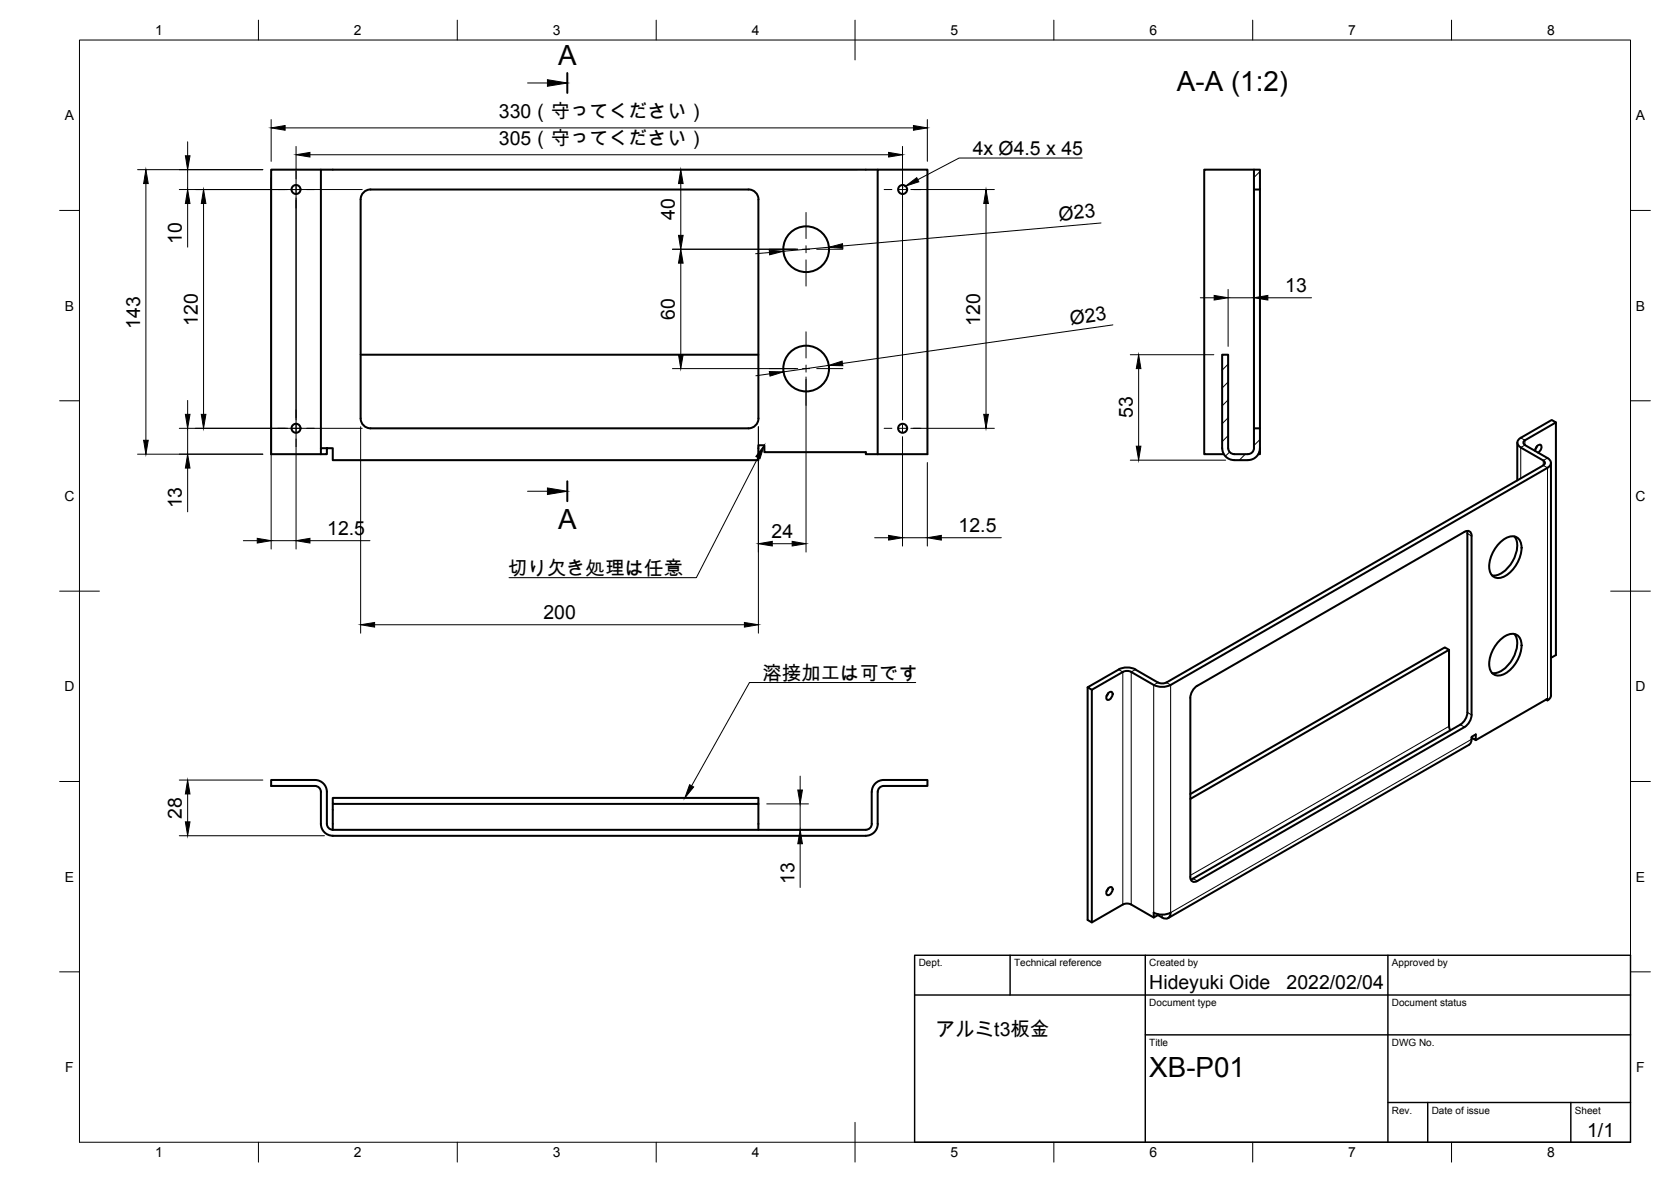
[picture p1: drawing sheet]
<svg xmlns="http://www.w3.org/2000/svg" width="420mm" height="297mm" viewBox="0 0 420 297" stroke-linecap="round" stroke-linejoin="round" font-family="sans-serif">
<g fill="none" stroke="#000" stroke-width=".51">
<path d="M80.7 42.6h-12.5v71.5h12.5M93.2 47.6h95M93.2 47.6a2.51 2.51 0 0 0-2.5 2.5v55M188.2 47.6a2.51 2.51 0 0 1 2.5 2.5v55M220.7 42.6h-140v70M220.7 42.6h12.5v71.5h-12.5zM315.3 42.6h1.5v5h-1.5zM315.3 47.6v60M315.3 42.6h-12.5v71.5h4.9M316.8 47.6v60M90.7 89.1h100M82.2 112.6v1.5h-1.5v-1.5h3v3h107v-3.7h1.5v1.7h25.5v.5h3"/>
<path d="M190.7 105.1a2.51 2.51 0 0 1-2.5 2.5h-95a2.51 2.51 0 0 1-2.5-2.5M308.8 112.6v-23.5h-1.5v23.5a3 3 0 0 0 3 3M308.8 112.6a1.49 1.49 0 0 0 1.5 1.5M310.3 114.1h3.5M310.3 115.6h3.5M316.6 113.6h.2M316.8 112.6a2.99 2.99 0 0 1-3 3M316.8 112.6v-5h-1.5v5a1.49 1.49 0 0 1-1.5 1.5M316.8 113.6v.5h-.4M316.8 112.6v1M381.5 111.2v9.5M386 113.3a1.38 1.38 0 0 1 1.4-1.5 1.38 1.38 0 0 1-.7 1.9"/>
<path d="M386.5 112.1l-.4 .7M388 116.9l.3-.2a.62 .62 0 0 0-.3-1l-5.6-3.3a1.29 1.29 0 0 1-.9-1.2 1.29 1.29 0 0 1 .9-1.2l7.8-4.5 1 .7-7.8 4.4a.63 .63 0 0 0-.4 .7 .63 .63 0 0 0 .5 .5l5.6 3.3a1.29 1.29 0 0 1 .9 1.2 1.29 1.29 0 0 1-.9 1.2l-94.8 54.6M388 117l-94.7 54.5M390 116.3v58.5a1.49 1.49 0 0 1-.9 1.2M391.2 106.2v58.4l-1.2 .7M368.9 133.4l.1 .7M369 134.1v44.9M370 134.7v44.9a3.9 3.9 0 0 1-1.8 3.1l-67.1 38.7a1.07 1.07 0 0 1-1.3 .1 1.07 1.07 0 0 1-.5-1.1v-45M370 134.7a1.08 1.08 0 0 0-.5-1.2 1.08 1.08 0 0 0-1.3 .1l-67.1 38.7M377.1 136.4a3.7 3.7 0 0 1 4.5-1.2 4.1 4.1 0 0 1 .7 4.3 8.1 8.1 0 0 1-5.2 5.7 2.39 2.39 0 0 1-2.7-2.9 8.9 8.9 0 0 1 2.7-5.9zM380.8 134.8a5.8 5.8 0 0 1-.5 6.3 5.8 5.8 0 0 1-5.2 3.5M380.8 159.3a5.8 5.8 0 0 1-.5 6.3 5.8 5.8 0 0 1-5.2 3.5"/>
<path d="M273.5 172.7v58.5l1 .6 7.8-4.5 .9-.2 1.2 .2 5.7 3.3M278.6 174.2l-.4 .7M278.7 174.2l.3-.2 .5-.1a1.32 1.32 0 0 1-1.1 2 1.14 1.14 0 0 1 .3-1.7zM281.3 168.3l-7.8 4.4 1 .6M281.3 168.2l1.8-.5 1.3 .1 1.1 .4M282.3 168.9l-7.8 4.4v58.5M282.3 168.9l1.3-.3 .8 .3M284.4 168.9l6.2 3.5 1.9 .2 1.8-.5M285.5 168.3l5.6 3.2M291.2 171.5l1.2 .2 .9-.2M301.1 172.3a3.9 3.9 0 0 0-1.8 3.1M364.3 163.3l-65 37.5"/>
<path d="M369 179a3.9 3.9 0 0 1-1.8 3.1l-67.2 38.7M377.1 160.9a3.7 3.7 0 0 1 4.5-1.2 4.1 4.1 0 0 1 .7 4.3 8.1 8.1 0 0 1-5.2 5.7 2.39 2.39 0 0 1-2.7-2.8 8.9 8.9 0 0 1 2.7-6zM388.7 175.8l.4 .2v-.4l-18 10.4M364.7 183.5l-.3-1-.1-19.2-1-.6-64 36.8M370 185.8a1.5 1.5 0 0 1-.6 1.3l-75.7 43.6M370 185.4l1.1 .6v-1.4l-1.1 .6v.6M80.7 207a2.99 2.99 0 0 0 3 3h134a3 3 0 0 0 3-3M80.7 207v-8a1.49 1.49 0 0 0-1.5-1.5h-11v-1.5h11a2.99 2.99 0 0 1 3 3v8M82.2 207a1.49 1.49 0 0 0 1.5 1.5M83.7 202v6.5h134M190.7 202h-107v-1.5h107v8M219.2 207v-8a2.99 2.99 0 0 1 3-3h11v1.5h-11a1.49 1.49 0 0 0-1.5 1.5v8"/>
<path d="M219.2 207a1.49 1.49 0 0 1-1.5 1.5M278.6 223.3l-.4 .7M278.7 223.3l.3-.3h.5a1.32 1.32 0 0 1-1.1 1.9 1.14 1.14 0 0 1 .3-1.6zM291.1 229.8v.2l-1 .6v-1.2l1.8 .4h1.3l1.1-.4a1.29 1.29 0 0 1-.6 1.3 1.29 1.29 0 0 1-1.5-.1M291.1 230l1.1 .6M300 220.8l-.6 .2"/>
<circle cx="74.4" cy="47.6" r="1.13"/>
<circle cx="227" cy="47.6" r="1.13"/>
<circle cx="202.7" cy="62.6" r="5.7"/>
<circle cx="202.7" cy="92.6" r="5.7"/>
<circle cx="74.4" cy="107.6" r="1.13"/>
<circle cx="227" cy="107.6" r="1.13"/>
</g>
<path d="M382.4 110l1 .6v1.3l-1 .6v7.7M389.1 115.1l-1.1 .6v1.3l1.1 .6v58M369 134.1l1 .6M281.3 168.3l1 .6v58.4M285.5 168.3l-1.1 .6v58.4M291.1 171.5l-1 .6v57.2M293.3 171.5l1 .6v57.2l75.7-43.5M369 179l1 .6M364.3 182.5l-65 37.5M367.2 182.1l1 .6M292.2 229.9v.7M300 220.8l1.1 .6" fill="none" stroke="#000" stroke-width=".25"/>
<!-- layer: Border -->
<g fill="none" stroke="#000" stroke-width=".25">
<path d="M20 10.1h390v276.9h-390zM65 5.1v5M115 5.1v5M165 5.1v5M215 5.1v10M265 5.1v5M315 5.1v5M365 5.1v5M15 52.9h5M410 52.9h5M15 100.7h5M410 100.7h5"/>
<path d="M15 148.6h10M405 148.6h10M15 196.4h5M410 196.4h5M15 244.2h5M410 244.2h5M65 287v5M115 287v5M165 287v5M215 282.1v9.9M265 287v5M315 287v5"/>
<path d="M365 287v5"/>
</g>
<!-- layer: TitleBlock -->
<path d="M230 240.1h180v46.9h-180zM230 250h180M254 240.1v9.9M288 240.1v46.9M349 240.1v46.9M288 260.1h122M349 277.1h61M359 277.1v9.9M395 277.1v9.9" fill="none" stroke="#000" stroke-width=".36"/>
<!-- layer: Dimensions -->
<g fill="none" stroke="#000" stroke-width=".25">
<path d="M47.2 35.6v3.5M68.2 30v10.5M71.7 32.1h158M74.4 36.8v101.2M77.9 38.9h145.5M226.9 36.8v68.7M233.2 30v10.5M34.6 42.6h31.5M36.7 46.1v64.5M45.1 47.6h46M47.2 42.6v5M47.2 51.1v11"/>
<path d="M51.2 51.1v53M68.2 44.7v93.3M169.1 42.6h46.5M171.2 46.1v13M229 47.6h21M247.9 51.1v53M276.8 56l-64.9 5.8M169.1 62.6h31.5M171.2 66.1v23M193.5 63.5l-3.5 .3M208.4 62.1l-11.4 1M301.8 74.8h3.5"/>
<path d="M308.8 72.7v14.3M308.8 74.8h6.5M315.3 72.7v32.8M318.8 74.8h11M169.1 92.6h31.5M193.5 93.9l-3.4 .5M202.7 94.7v44M208.4 91.8l-11.4 1.7M279.8 81.6l-68 9.7M284.2 89.1h21M286.3 92.6v19.5M34.6 114.1h31.5"/>
<path d="M45.1 107.6h46M47.2 100.6v3.5M47.2 107.6v6.5M47.2 117.6v11M90.7 107.2v51.9M190.7 107.2v51.9M226.9 109.7v27.5M229 107.6h21M233.2 116.2v21M284.2 115.6h24M61.2 135.9h3.5M68.2 135.9h6.2"/>
<path d="M77.9 135.9h15.1M194.2 136.6h5M219.9 135.1h3.5M226.9 135.1h6.3M236.7 135.1h15.1M94.2 157h93M45.1 196h21M47.2 199.5v7M201.2 195v3.5M45.1 210h36.5M192.8 202h10.5M192.8 208.5h10.5"/>
<path d="M201.2 202v6.5M201.2 212v11"/>
</g>
<g fill="#000" stroke="#000" stroke-width=".25">
<path d="M46.6 39.1h1.2l-.6 3.5zM68.2 32.1l3.5-.6v1.2zM74.4 38.9l3.5-.6v1.2zM223.4 38.3l3.5 .6-3.5 .6zM229.7 31.5l3.5 .6-3.5 .6zM36.7 42.6l.6 3.5h-1.2zM47.2 47.6l.6 3.5h-1.2zM51.2 47.6l.6 3.5h-1.2zM171.2 42.6l.6 3.5h-1.2zM170.6 59.1h1.2l-.6 3.5zM247.9 47.6l.6 3.5h-1.1zM171.2 62.6l.6 3.5h-1.2z"/>
<path d="M193.4 62.9l3.6 .2-3.5 .9zM208.4 62.1l3.4-.9 .1 1.2zM305.3 74.2l3.5 .6-3.5 .6zM315.3 74.8l3.5-.6v1.2zM170.6 89.1h1.2l-.6 3.5zM193.4 93.4l3.6 .1-3.4 1zM208.4 91.8l3.4-1.1 .1 1.2zM286.3 89.1l.6 3.5h-1.2zM36.1 110.6h1.2l-.6 3.5zM46.6 104.1h1.2l-.6 3.5zM47.2 114.1l.6 3.5h-1.2zM50.6 104.1h1.2l-.6 3.5z"/>
<path d="M247.4 104.1h1.1l-.6 3.5zM285.7 112.1h1.2l-.6 3.5zM64.7 135.3l3.5 .6-3.5 .6zM74.4 135.9l3.5-.6v1.2zM190.7 136.6l3.5-.6v1.2zM199.2 136l3.5 .6-3.5 .6zM223.4 134.5l3.5 .6-3.5 .6zM233.2 135.1l3.5-.6v1.2zM90.7 157l3.5-.6v1.2zM187.2 156.4l3.5 .6-3.5 .6zM47.2 196l.6 3.5h-1.2zM200.6 198.5h1.2l-.6 3.5z"/>
<path d="M46.6 206.5h1.2l-.6 3.5zM201.2 208.5l.6 3.5h-1.2z"/>
</g>
<!-- layer: Center Lines -->
<g fill="none" stroke="#000" stroke-width=".25">
<path d="M69.8 47.6h2M73.5 47.6h1.8M74.4 43v2M74.4 46.7v1.8M74.4 50.3v2M77.1 47.6h2M202.7 53.4v6.6M222.3 47.6h2M226 47.6h1.8M226.9 43v2M226.9 46.7v1.8M226.9 50.3v2"/>
<path d="M229.6 47.6h2M193.4 62.6h6.6M201.8 62.6h1.8M202.7 61.8v1.7M202.7 65.3v6.6M205.4 62.6h6.5M193.4 92.6h6.6M201.8 92.6h1.8M202.7 83.4v6.6M202.7 91.7v1.8M202.7 95.3v6.6M205.4 92.6h6.5"/>
<path d="M69.8 107.6h2M73.5 107.6h1.8M74.4 103v2M74.4 106.8v1.7M74.4 110.3v2M77.1 107.6h2M222.3 107.6h2M226 107.6h1.8M226.9 103v2M226.9 106.8v1.7M226.9 110.3v2M229.6 107.6h2"/>
</g>
<!-- layer: 00000 -->
<path d="M316.8 47.6h.1M316.8 43.1l-1.5 1.5M308.8 96l-1.5 1.5M308.8 91.5l-1.5 1.5M308.8 109.5l-1.5 1.5M308.8 105l-1.5 1.5M308.8 100.5l-1.5 1.5M309.2 113.6l-1.1 1.1M313.1 114.1l-1.5 1.5M316.8 110.5l-1.5 1.5" fill="none" stroke="#000" stroke-width=".25"/>
<path d="M142.6 18.4v5M142.6 121v4.9" fill="none" stroke="#000" stroke-width=".51"/>
<path d="M132.7 20.9h4.9M132.7 123.5h4.9" fill="none" stroke="#000" stroke-width=".25"/>
<path d="M137.6 20l5 .9-5 .8zM137.6 122.6l5 .9-5 .8z" fill="#000" stroke="#000" stroke-width=".25"/>
<!-- layer: Annotations -->
<path d="M227.7 46.8l2.8-2.2 .5 1.1zM192.2 111.9l-1.1 3.4-1-.6zM173.4 197.2l1 .6-2.2 2.7z" fill="#000" stroke="#000" stroke-width=".25"/>
<path d="M272.1 39.7h-30.9l-10.4 5.5M190.6 115l-15.5 30.2h-47.1M230.3 171.5h-41.9l-14.5 26" fill="none" stroke="#000" stroke-width=".25"/>
<g font-size="7">
<text x="140.3" y="16.3">A</text>
<text x="295.9" y="22.9">A-A (1:2)</text>
<text x="140.3" y="133">A</text>
<text x="289" y="270.6">XB-P01</text>
</g>
<g font-size="4.9">
<text x="125.4" y="29.7">330（守ってください）</text>
<text x="125.4" y="36.5">305（守ってください）</text>
<text x="244.6" y="39">4x Ø4.5 x 45</text>
<text x="169.7" y="55.3" transform="rotate(-90 169.7 55.3)">40</text>
<text x="266.3" y="55.4" transform="rotate(-5 266.3 55.4)">Ø23</text>
<text x="45.7" y="61.2" transform="rotate(-90 45.7 61.2)">10</text>
<text x="323.2" y="73.4">13</text>
<text x="35.2" y="82.6" transform="rotate(-90 35.2 82.6)">143</text>
<text x="49.7" y="81.9" transform="rotate(-90 49.7 81.9)">120</text>
<text x="169.7" y="80.3" transform="rotate(-90 169.7 80.3)">60</text>
<text x="246.5" y="81.9" transform="rotate(-90 246.5 81.9)">120</text>
<text x="269.3" y="81.6" transform="rotate(-8 269.3 81.6)">Ø23</text>
<text x="284.8" y="105.1" transform="rotate(-90 284.8 105.1)">53</text>
<text x="45.7" y="127.7" transform="rotate(-90 45.7 127.7)">13</text>
<text x="82.3" y="134.4">12.5</text>
<text x="194" y="135.2">24</text>
<text x="241" y="133.7">12.5</text>
<text x="127.8" y="144.5">切り欠き処理は任意</text>
<text x="136.7" y="155.6">200</text>
<text x="191.7" y="170.8">溶接加工は可です</text>
<text x="45.7" y="205.7" transform="rotate(-90 45.7 205.7)">28</text>
<text x="199.7" y="222.2" transform="rotate(-90 199.7 222.2)">13</text>
<text x="289" y="248.5">Hideyuki Oide</text>
<text x="323.5" y="248.5">2022/02/04</text>
<text x="235.3" y="260.4">アルミt3板金</text>
<text x="399.1" y="285.7">1/1</text>
</g>
<g font-size="3.5">
<text x="39" y="8.8">1</text>
<text x="89" y="8.8">2</text>
<text x="139" y="8.8">3</text>
<text x="189" y="8.8">4</text>
<text x="239" y="8.8">5</text>
<text x="289" y="8.8">6</text>
<text x="339" y="8.8">7</text>
<text x="389" y="8.8">8</text>
<text x="16.3" y="30.2">A</text>
<text x="411.3" y="30.2">A</text>
<text x="16.3" y="78">B</text>
<text x="411.3" y="78">B</text>
<text x="16.2" y="125.9">C</text>
<text x="411.2" y="125.9">C</text>
<text x="16.2" y="173.7">D</text>
<text x="411.2" y="173.7">D</text>
<text x="16.3" y="221.6">E</text>
<text x="411.3" y="221.6">E</text>
<text x="16.4" y="269.4">F</text>
<text x="411.4" y="269.4">F</text>
<text x="39" y="290.8">1</text>
<text x="89" y="290.8">2</text>
<text x="139" y="290.8">3</text>
<text x="189" y="290.8">4</text>
<text x="239" y="290.8">5</text>
<text x="289" y="290.8">6</text>
<text x="339" y="290.8">7</text>
<text x="389" y="290.8">8</text>
</g>
<g font-size="2.5">
<text x="231" y="242.9">Dept.</text>
<text x="255" y="242.9">Technical reference</text>
<text x="289" y="242.9">Created by</text>
<text x="350" y="242.9">Approved by</text>
<text x="289" y="252.8">Document type</text>
<text x="350" y="252.8">Document status</text>
<text x="289" y="262.9">Title</text>
<text x="350" y="262.9">DWG No.</text>
<text x="350" y="279.9">Rev.</text>
<text x="360" y="279.9">Date of issue</text>
<text x="396" y="279.9">Sheet</text>
</g>
</svg>
